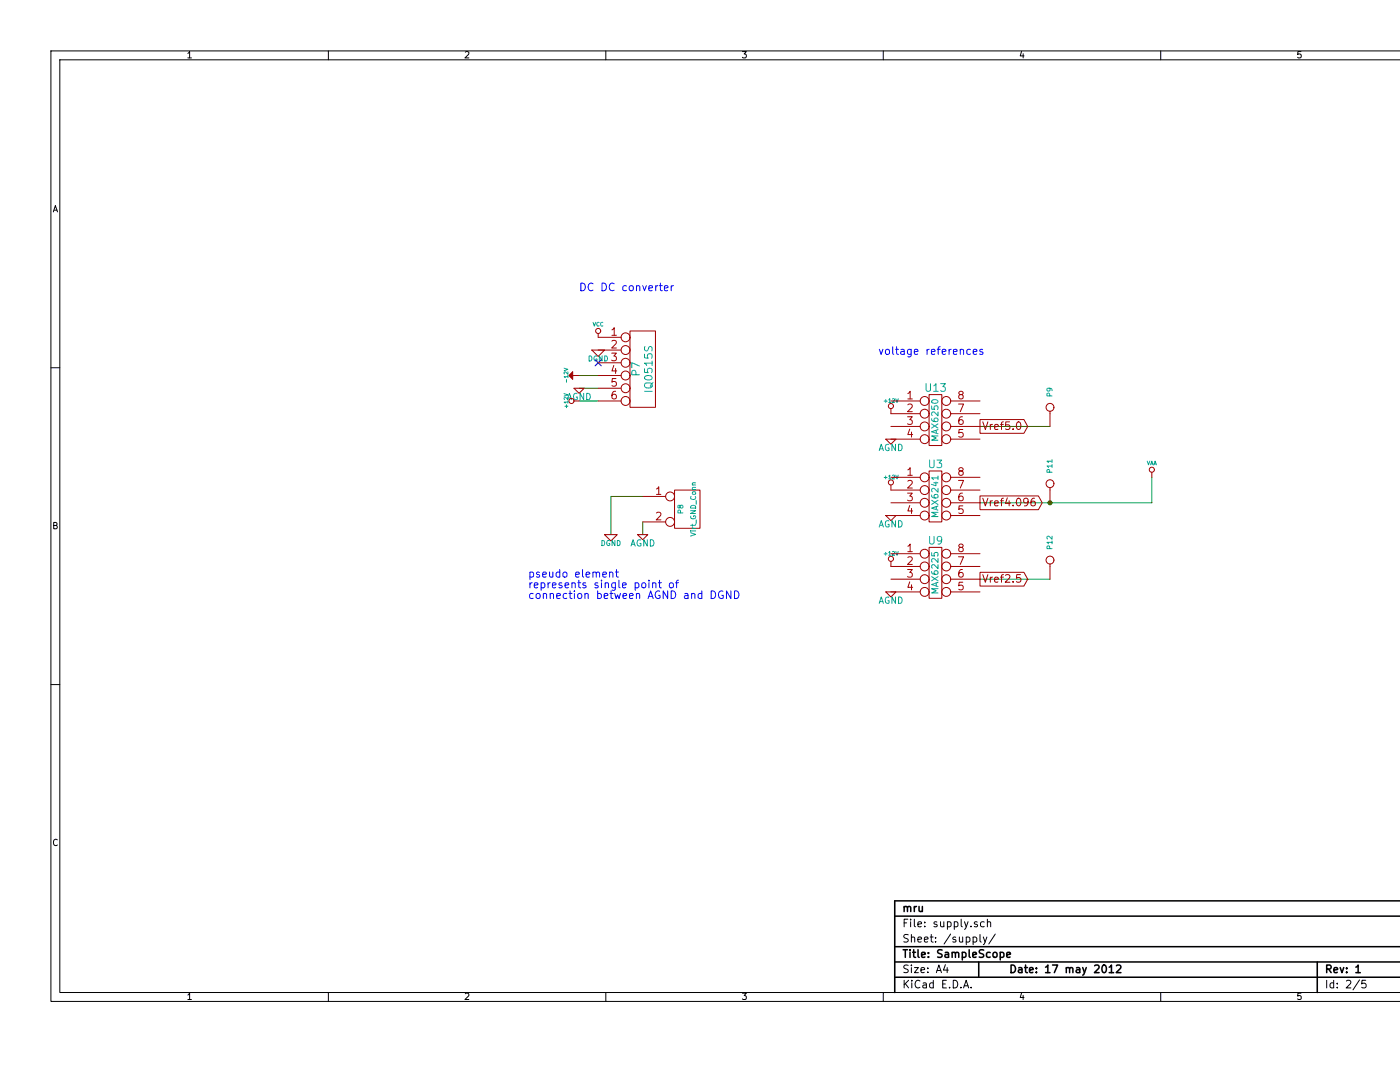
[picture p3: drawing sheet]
EESchema Schematic File Version 2  date Thu 17 May 2012 08:33:02 PM CEST
LIBS:power
LIBS:device
LIBS:transistors
LIBS:conn
LIBS:linear
LIBS:regul
LIBS:74xx
LIBS:cmos4000
LIBS:adc-dac
LIBS:memory
LIBS:xilinx
LIBS:special
LIBS:microcontrollers
LIBS:dsp
LIBS:microchip
LIBS:analog_switches
LIBS:motorola
LIBS:texas
LIBS:intel
LIBS:audio
LIBS:interface
LIBS:digital-audio
LIBS:philips
LIBS:display
LIBS:cypress
LIBS:siliconi
LIBS:opto
LIBS:atmel
LIBS:contrib
LIBS:valves
LIBS:max532
LIBS:osci-cache
EELAYER 25  0
EELAYER END
$Descr A4 11700 8267
encoding utf-8
Sheet 2 5
Title "SampleScope"
Date "17 may 2012"
Rev "1"
Comp "mru"
Comment1 ""
Comment2 ""
Comment3 ""
Comment4 ""
$EndDescr
Text Notes 6900 2800 0    60   ~ 0
voltage references
Text Notes 4150 4550 0    60   ~ 0
pseudo element\nrepresents single point of \nconnection between AGND and DGND
Text Notes 4550 2300 0    60   ~ 0
DC DC converter
Connection ~ 8250 3950
Wire Wire Line
	8250 3350 7700 3350
Wire Wire Line
	4700 3150 4550 3150
Wire Wire Line
	4700 2950 4550 2950
Wire Wire Line
	5050 3900 4800 3900
Wire Wire Line
	4800 3900 4800 4200
Wire Wire Line
	5050 4200 5050 4100
Wire Wire Line
	4700 3050 4550 3050
Wire Wire Line
	7700 3950 9050 3950
Wire Wire Line
	9050 3950 9050 3750
Wire Wire Line
	8250 4550 7700 4550
$Comp
L CONN_1 P12
U 1 1
P 8250 4400
F 0 "P12" H 8330 4400 40  0000 L CNN
F 1 "Test.Vref.5.0" H 8250 4455 30  0001 C CNN
	1    8250 4400
	0    -1   -1   0   
$EndComp
$Comp
L CONN_1 P11
U 1 1
P 8250 3800
F 0 "P11" H 8330 3800 40  0000 L CNN
F 1 "Test.Vref.4.094" H 8250 3855 30  0001 C CNN
	1    8250 3800
	0    -1   -1   0   
$EndComp
$Comp
L CONN_1 P9
U 1 1
P 8250 3200
F 0 "P9" H 8330 3200 40  0000 L CNN
F 1 "Test.Vref.2.5" H 8250 3255 30  0001 C CNN
	1    8250 3200
	0    -1   -1   0   
$EndComp
$Comp
L VAA #PWR14
U 1 1
P 9050 3750
F 0 "#PWR14" H 9050 3810 30  0001 C CNN
F 1 "VAA" H 9050 3860 30  0000 C CNN
	1    9050 3750
	1    0    0    -1  
$EndComp
Text GLabel 7700 3350 2    60   Output ~ 0
Vref5.0
Text GLabel 7700 3950 2    60   Output ~ 0
Vref4.096
Text GLabel 7700 4550 2    60   Output ~ 0
Vref2.5
$Comp
L AGND #PWR01
U 1 1
P 7000 4650
F 0 "#PWR01" H 7000 4650 40  0001 C CNN
F 1 "AGND" H 7000 4580 50  0000 C CNN
	1    7000 4650
	1    0    0    -1  
$EndComp
$Comp
L AGND #PWR02
U 1 1
P 7000 4050
F 0 "#PWR02" H 7000 4050 40  0001 C CNN
F 1 "AGND" H 7000 3980 50  0000 C CNN
	1    7000 4050
	1    0    0    -1  
$EndComp
$Comp
L AGND #PWR03
U 1 1
P 7000 3450
F 0 "#PWR03" H 7000 3450 40  0001 C CNN
F 1 "AGND" H 7000 3380 50  0000 C CNN
	1    7000 3450
	1    0    0    -1  
$EndComp
$Comp
L +12V #PWR04
U 1 1
P 7000 3250
F 0 "#PWR04" H 7000 3200 20  0001 C CNN
F 1 "+12V" H 7000 3350 30  0000 C CNN
	1    7000 3250
	1    0    0    -1  
$EndComp
$Comp
L +12V #PWR05
U 1 1
P 7000 3850
F 0 "#PWR05" H 7000 3800 20  0001 C CNN
F 1 "+12V" H 7000 3950 30  0000 C CNN
	1    7000 3850
	1    0    0    -1  
$EndComp
$Comp
L +12V #PWR06
U 1 1
P 7000 4450
F 0 "#PWR06" H 7000 4400 20  0001 C CNN
F 1 "+12V" H 7000 4550 30  0000 C CNN
	1    7000 4450
	1    0    0    -1  
$EndComp
$Comp
L DIL8 U13
U 1 1
P 7350 3300
F 0 "U13" H 7350 3550 60  0000 C CNN
F 1 "MAX6250" V 7350 3300 50  0000 C CNN
	1    7350 3300
	1    0    0    -1  
$EndComp
$Comp
L DIL8 U3
U 1 1
P 7350 3900
F 0 "U3" H 7350 4150 60  0000 C CNN
F 1 "MAX6241" V 7350 3900 50  0000 C CNN
	1    7350 3900
	1    0    0    -1  
$EndComp
$Comp
L DIL8 U9
U 1 1
P 7350 4500
F 0 "U9" H 7350 4750 60  0000 C CNN
F 1 "MAX6225" V 7350 4500 50  0000 C CNN
	1    7350 4500
	1    0    0    -1  
$EndComp
$Comp
L -12V #PWR07
U 1 1
P 4550 2950
F 0 "#PWR07" H 4550 3080 20  0001 C CNN
F 1 "-12V" H 4550 3050 30  0000 C CNN
	1    4550 2950
	0    -1   -1   0   
$EndComp
$Comp
L AGND #PWR08
U 1 1
P 4550 3050
F 0 "#PWR08" H 4550 3050 40  0001 C CNN
F 1 "AGND" H 4550 2980 50  0000 C CNN
	1    4550 3050
	1    0    0    -1  
$EndComp
$Comp
L DGND #PWR5
U 1 1
P 4700 2750
F 0 "#PWR5" H 4700 2750 40  0001 C CNN
F 1 "DGND" H 4700 2680 40  0000 C CNN
	1    4700 2750
	1    0    0    -1  
$EndComp
$Comp
L CONN_2 P8
U 1 1
P 5400 4000
F 0 "P8" V 5350 4000 40  0000 C CNN
F 1 "Virt_GND_Conn" V 5450 4000 40  0000 C CNN
	1    5400 4000
	1    0    0    -1  
$EndComp
NoConn ~ 4700 2850
$Comp
L CONN_6 P7
U 1 1
P 5050 2900
F 0 "P7" V 5000 2900 60  0000 C CNN
F 1 "IQ0515S" V 5100 2900 60  0000 C CNN
	1    5050 2900
	1    0    0    -1  
$EndComp
$Comp
L DGND #PWR6
U 1 1
P 4800 4200
F 0 "#PWR6" H 4800 4200 40  0001 C CNN
F 1 "DGND" H 4800 4130 40  0000 C CNN
	1    4800 4200
	1    0    0    -1  
$EndComp
$Comp
L AGND #PWR09
U 1 1
P 5050 4200
F 0 "#PWR09" H 5050 4200 40  0001 C CNN
F 1 "AGND" H 5050 4130 50  0000 C CNN
	1    5050 4200
	1    0    0    -1  
$EndComp
$Comp
L +12V #PWR010
U 1 1
P 4550 3150
F 0 "#PWR010" H 4550 3100 20  0001 C CNN
F 1 "+12V" H 4550 3250 30  0000 C CNN
	1    4550 3150
	0    -1   -1   0   
$EndComp
$Comp
L VCC #PWR011
U 1 1
P 4700 2650
F 0 "#PWR011" H 4700 2750 30  0001 C CNN
F 1 "VCC" H 4700 2750 30  0000 C CNN
	1    4700 2650
	1    0    0    -1  
$EndComp
$EndSCHEMATC
